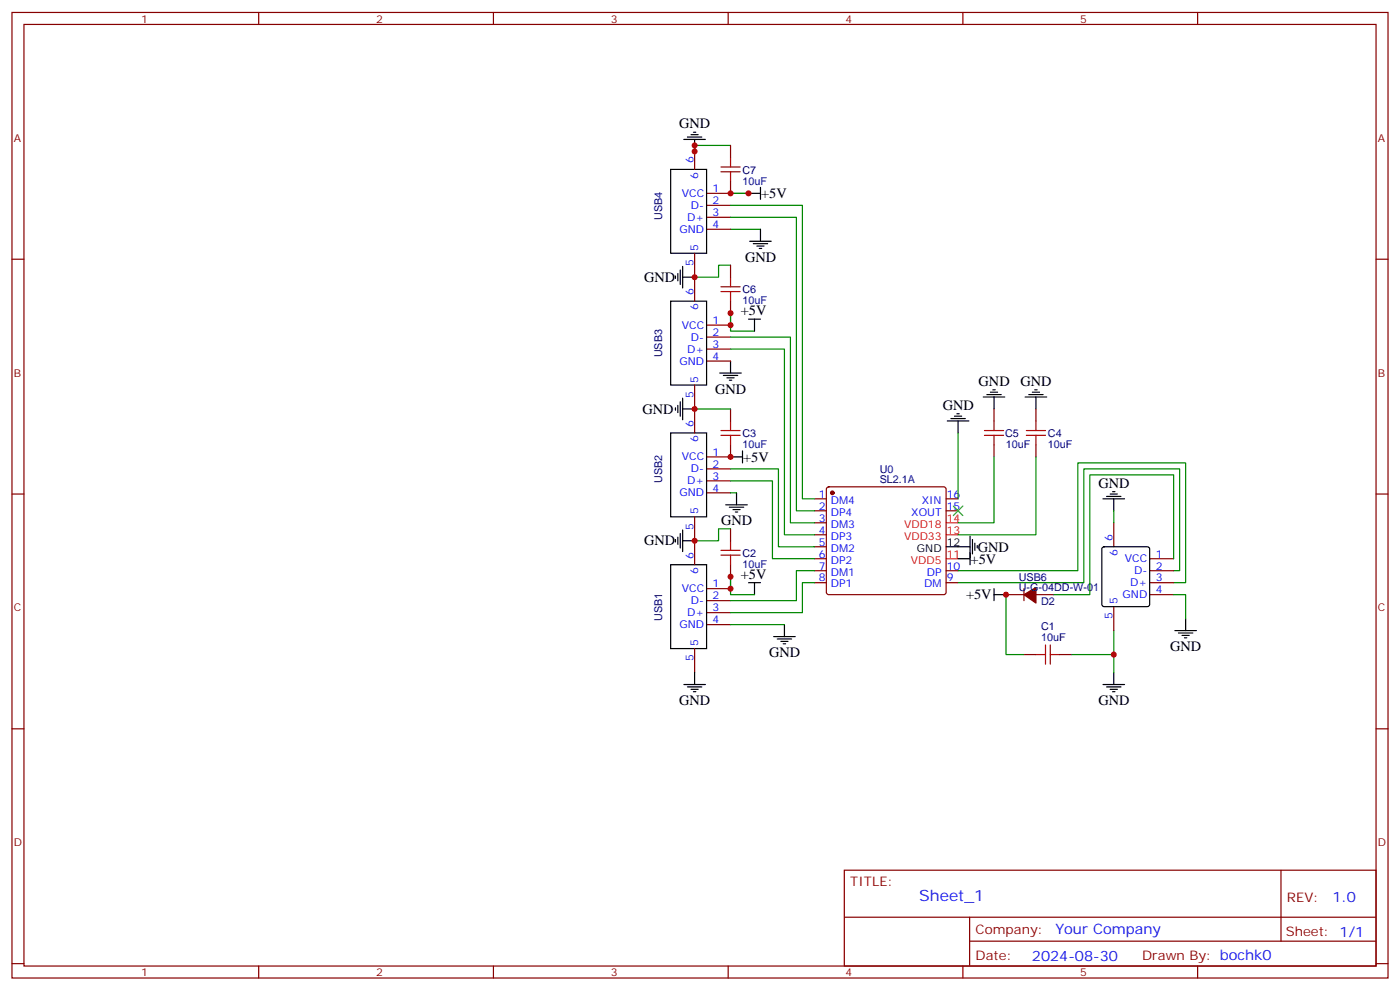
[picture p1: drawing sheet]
<svg xmlns="http://www.w3.org/2000/svg" width="412mm" height="292mm" viewBox="0 0 412 292" stroke-linecap="round" stroke-linejoin="round" font-family="sans-serif">
<g fill="none" stroke="#870000" stroke-width=".35">
<path d="M3.5 3.7h405.4v284.3h-405.4zM7.1 7.2h398.2v277.3h-398.2zM76.2 3.7v3.5M145.3 3.7v3.5M214.5 3.7v3.5M283.6 3.7v3.5M352.8 3.7v3.5M204.6 42.8v7.1M215.2 42.8v3.6M215.2 53.4v3.5h-7.1M3.5 76.3h3.6M204.6 74.6v14.1"/>
<path d="M208.1 60.5h7.1M208.1 64h7.1M208.1 67.5h7.1M215.2 78.1v3.5M405.3 76.3h3.6M208.1 95.7h7.1M208.1 99.3h7.1M215.2 88.7v3.5M204.6 113.4v14.1M208.1 102.8h7.1M208.1 106.3h7.1M208.1 138.1h7.1"/>
<path d="M215.2 131v3.5h-7.1M215.2 120.4v3.6M292.8 120.4v3.6M292.8 131v3.5M305.2 120.4v3.6M305.2 131v3.5M3.5 145.5h3.6M204.6 152.2v14.1M208.1 141.6h7.1M208.1 145.1h7.1M215.2 155.7v3.5M239.9 146.9h3.5"/>
<path d="M239.9 150.4h3.5M239.9 154h3.5M239.9 157.5h3.5M243.7 143.6l.4-.2h33.9l.5 .2 .2 .5v30.3l-.2 .5-.5 .2h-33.9l-.5-.2-.2-.5v-30.3zM278.7 146.9h3.5M278.7 150.4h3.5M328.1 154v7M405.3 145.5h3.6M208.1 173.4h7.1M208.1 176.9h7.1M215.2 166.3v3.5M239.9 161h3.5"/>
<path d="M239.9 164.5h3.5M239.9 168.1h3.5M239.9 171.6h3.5M278.7 168.1h3.5M278.7 171.6h3.5M296.3 175.1h5.3M301.6 173.4v3.5M305.2 175.1h5.2M328.1 178.6v7.1M338.7 164.5h7M338.7 168.1h7M338.7 171.6h7"/>
<path d="M338.7 175.1h7M204.6 191v7M208.1 180.4h7.1M208.1 183.9h7.1M301.6 192.8h3.6M312.2 192.8h3.5M3.5 214.6h3.6M405.3 214.6h3.6M248.7 256.3h156.6v28.2h-156.6zM377.3 256.3v20.9M248.7 270.1h156.5M285.6 277.2h119.6"/>
<path d="M285.6 270.1v14.1M3.5 283.8h3.6M76.2 284.5v3.5M145.3 284.5v3.5M214.5 284.5v3.5M283.6 284.5v3.5M352.8 284.5v3.5M405.3 283.8h3.6"/>
</g>
<g fill="none" stroke="#000" stroke-width=".35">
<path d="M203.6 39.7h2.1M204.3 38.9h.7M197.6 49.9h10.5v24.7h-10.5zM201.4 41.1h6.4M202.5 40.4h4.2M204.6 41.1v3.5M220.5 56.9h3.5M224 55.2v3.5M200.4 79.5v4.2M201.1 78.5v6.3M220.8 71h6.4M221.9 71.8h4.2"/>
<path d="M223 72.5h2.1M223.7 73.2h.7M224 67.5v3.5M197.6 88.7h10.5v24.7h-10.5zM199 81.3v.7M199.7 80.6v2.1M201.1 81.6h3.5M220.5 94h3.5M222.2 94v3.5M199.7 119.4v2.1M200.4 118.3v4.3M201.1 117.3v6.3"/>
<path d="M212 109.9h6.4M213.1 110.6h4.2M214.1 111.3h2.2M214.8 112h.7M215.2 106.3v3.6M289.6 116.9h6.4M290.7 116.2h4.2M291.7 115.5h2.2M292.5 114.8h.7M292.8 116.9v3.5M302 116.9h6.3M303 116.2h4.3"/>
<path d="M304.1 115.5h2.1M304.8 114.8h.7M305.2 116.9v3.5M197.6 127.5h10.5v24.7h-10.5zM199 120.1v.7M201.1 120.4h3.5M215.2 134.5h3.5M218.7 132.8v3.5M279 124h6.4M280.1 123.3h4.2M281.2 122.6h2.1M281.9 121.8h.7"/>
<path d="M282.2 124v3.5M199 158.9v.7M199.7 158.2v2.1M200.4 157.1v4.3M201.1 156.1v6.3M201.1 159.2h3.5M213.8 148.7h6.3M214.8 149.4h4.3M215.9 150.1h2.1M216.6 150.8h.7M217 145.1v3.6M285.8 157.8v8.5"/>
<path d="M286.5 158.9v4.2M287.2 159.9v2.2M324.9 146.9h6.4M326 146.2h4.2M327 145.5h2.1M327.7 144.8h.7M328.1 146.9v3.5M197.6 166.3h10.5v24.7h-10.5zM220.5 171.6h3.5M222.2 171.6v3.5M278.7 161h7.1M282.2 164.5h3.6"/>
<path d="M287.9 160.7v.7M292.8 175.1h3.5M292.8 173.4v3.5M324.8 161.2l.5-.2h12.7l.5 .2 .2 .5v16.2l-.3 .5-.4 .2h-12.7l-.5-.2-.2-.5v-16.2zM204.6 198v3.6M227.9 187.5h6.3M229 188.2h4.2M230 188.9h2.1M230.7 189.6h.7M231.1 183.9v3.6M328.1 198v3.6M346.1 185.7h6.3"/>
<path d="M347.1 186.4h4.3M348.2 187.1h2.1M348.9 187.8h.7M349.2 182.2v3.5M201.4 201.6h6.4M202.5 202.3h4.2M203.6 203h2.1M204.3 203.7h.7M324.9 201.6h6.4M326 202.3h4.2M327 203h2.1M327.7 203.7h.7"/>
</g>
<g fill="#870000" stroke="#870000" stroke-width=".35">
<path d="M301.6 175.1l3.6-2.1v4.6z"/>
<circle cx="245.2" cy="145.1" r=".53"/>
</g>
<path d="M278.7 157.5h3.5M278.7 154h3.5M278.7 164.5h3.5" fill="none" stroke="#f00" stroke-width=".35"/>
<g fill="none" stroke="#008700" stroke-width=".35">
<path d="M204.6 42.8v1.8v-1.8h10.6M215.2 56.9h5.3M215.2 78.1h-3.5v3.5h-7.1M215.2 60.5h21.2v86.4h3.5M215.2 64h19.4v86.4h5.3M215.2 67.5h8.8M215.2 95.7v-3.5v5.3h7M215.2 99.3h17.6v54.7h7.1M215.2 102.8h15.9v54.7h8.8M204.6 120.4h10.6M215.2 138.1h14.1v22.9h10.6M282.2 127.5v19.4"/>
<path d="M292.8 134.5v19.5h-10.6M305.2 134.5v23h-23M215.2 155.7h-3.5v3.5h-7.1M215.2 141.6h12.3v22.9h12.4M215.2 145.1h1.8M328.1 150.4v3.6M215.2 173.4v-3.6v5.3h7M239.9 171.6h-3.5v8.8h-21.2M239.9 168.1h-5.3v8.8h-19.4M282.2 168.1h35.3v-31.8h31.7v35.3h-3.5M296.3 175.1v17.7h5.3M345.7 168.1h1.8v-30h-28.2v33.5h-37.1"/>
<path d="M345.7 175.1h3.5v7.1M345.7 164.5v-24.7h-24.7v35.3h-10.6M215.2 183.9h15.9M315.7 192.8h12.4M328.1 185.7v12.3"/>
</g>
<g fill="none" stroke="#a10000" stroke-width=".35">
<path d="M212.4 50.6h5.6M212.4 49.2h5.6M215.2 46.4v2.8M215.2 50.6v2.8M212.4 85.9h5.6M212.4 84.5h5.6M215.2 81.6v2.9M215.2 85.9v2.8M212.4 128.2h5.6M212.4 126.8h5.6M215.2 124v2.8M215.2 128.2v2.8"/>
<path d="M290 128.2h5.6M290 126.8h5.6M292.8 124v2.8M292.8 128.2v2.8M302.3 128.2h5.7M302.3 126.8h5.7M305.2 124v2.8M305.2 128.2v2.8M215.2 159.2v2.9M212.4 163.5h5.6M212.4 162.1h5.6M215.2 163.5v2.8"/>
<path d="M305.2 192.8h2.8M308 189.9v5.7M309.4 192.8h2.8M309.4 189.9v5.7"/>
</g>
<path d="M280.8 149l2.8 2.8M283.6 149l-2.8 2.8" fill="none" stroke="#3c3" stroke-width=".35"/>
<g fill="#c00">
<circle cx="296.3" cy="175.1" r=".88"/>
<circle cx="215.2" cy="173.4" r=".88"/>
<circle cx="215.2" cy="169.8" r=".88"/>
<circle cx="204.6" cy="159.2" r=".88"/>
<circle cx="204.6" cy="120.4" r=".88"/>
<circle cx="204.6" cy="44.6" r=".88"/>
<circle cx="220.5" cy="56.9" r=".88"/>
<circle cx="204.6" cy="42.8" r=".88"/>
<circle cx="204.6" cy="81.6" r=".88"/>
<circle cx="215.2" cy="92.2" r=".88"/>
<circle cx="215.2" cy="95.7" r=".88"/>
<circle cx="215.2" cy="56.9" r=".88"/>
<circle cx="215.2" cy="134.5" r=".88"/>
<circle cx="328.1" cy="192.8" r=".88"/>
</g>
<text font-size="4.6" fill="#00f" x="270.8" y="265.3">Sheet_1</text>
<g font-size="4.2">
<text x="200.1" y="37.8">GND</text>
<text x="224.2" y="58.3">+5V</text>
<text x="219.5" y="77.1">GND</text>
<text x="189.7" y="83">GND</text>
<text x="218.2" y="92.8">+5V</text>
<text x="288.3" y="113.6">GND</text>
<text x="300.6" y="113.6">GND</text>
<text x="210.7" y="115.9">GND</text>
<text x="189.3" y="122">GND</text>
<text x="277.7" y="120.7">GND</text>
<text x="218.9" y="135.9">+5V</text>
<text x="323.5" y="143.6">GND</text>
<text x="212.4" y="154.7">GND</text>
<text x="189.7" y="160.6">GND</text>
<text x="285.9" y="166.1">+5V</text>
<text x="288" y="162.6">GND</text>
<text x="218.2" y="170.4">+5V</text>
<text x="284.6" y="176.5">+5V</text>
<text x="344.7" y="191.8">GND</text>
<text x="226.5" y="193.5">GND</text>
<text x="200.1" y="207.6">GND</text>
<text x="323.5" y="207.6">GND</text>
</g>
<g font-size="4.2" fill="#00f">
<text x="392.5" y="265.5">1.0</text>
<text x="310.9" y="275.1">Your Company</text>
<text x="304" y="282.9">2024-08-30</text>
</g>
<g font-size="3.9" fill="#800">
<text x="250.5" y="260.8">TITLE:</text>
<text x="379.1" y="265.5">REV:</text>
<text x="287.4" y="275">Company:</text>
<text x="378.7" y="275.7">Sheet: 1/1</text>
<text x="287.4" y="282.7">Date:</text>
<text x="336.4" y="282.8">Drawn By: bochk0</text>
</g>
<g font-size="3.2" fill="#800">
<text x="41.6" y="6.7">1</text>
<text x="110.8" y="6.7">2</text>
<text x="179.9" y="6.7">3</text>
<text x="249.1" y="6.7">4</text>
<text x="318.2" y="6.7">5</text>
<text x="4.1" y="41.8">A</text>
<text x="405.9" y="41.8">A</text>
<text x="4.1" y="110.9">B</text>
<text x="405.9" y="110.9">B</text>
<text x="4.1" y="180.1">C</text>
<text x="405.9" y="180.1">C</text>
<text x="4.1" y="249.2">D</text>
<text x="405.9" y="249.2">D</text>
<text x="41.6" y="287.5">1</text>
<text x="110.8" y="287.5">2</text>
<text x="179.9" y="287.5">3</text>
<text x="249.1" y="287.5">4</text>
<text x="318.2" y="287.5">5</text>
</g>
<g font-size="3.2" fill="#00f">
<text x="204.3" y="48.1" transform="rotate(-90 204.3 48.1)">6</text>
<text x="205.7" y="52.6" transform="rotate(-90 205.7 52.6)">6</text>
<text x="200.8" y="58">VCC</text>
<text x="209.9" y="56.6">1</text>
<text x="202.4" y="65.1">D+</text>
<text x="203.5" y="61.5">D-</text>
<text x="209.9" y="60.1">2</text>
<text x="209.9" y="63.6">3</text>
<text x="200.2" y="68.6">GND</text>
<text x="209.9" y="67.2">4</text>
<text x="205.7" y="73.9" transform="rotate(-90 205.7 73.9)">5</text>
<text x="204.3" y="78.4" transform="rotate(-90 204.3 78.4)">5</text>
<text x="204.3" y="86.9" transform="rotate(-90 204.3 86.9)">6</text>
<text x="205.7" y="91.4" transform="rotate(-90 205.7 91.4)">6</text>
<text x="209.9" y="95.4">1</text>
<text x="200.8" y="96.8">VCC</text>
<text x="203.5" y="100.3">D-</text>
<text x="209.9" y="98.9">2</text>
<text x="200.2" y="107.4">GND</text>
<text x="202.4" y="103.9">D+</text>
<text x="209.9" y="102.4">3</text>
<text x="209.9" y="106">4</text>
<text x="205.7" y="112.7" transform="rotate(-90 205.7 112.7)">5</text>
<text x="204.3" y="117.2" transform="rotate(-90 204.3 117.2)">5</text>
<text x="204.3" y="125.7" transform="rotate(-90 204.3 125.7)">6</text>
<text x="205.7" y="130.2" transform="rotate(-90 205.7 130.2)">6</text>
<text x="200.8" y="135.6">VCC</text>
<text x="209.9" y="134.2">1</text>
<text x="209.9" y="137.7">2</text>
<text x="202.4" y="142.7">D+</text>
<text x="203.5" y="139.1">D-</text>
<text x="209.9" y="141.3">3</text>
<text x="200.2" y="146.2">GND</text>
<text x="209.9" y="144.8">4</text>
<text x="241.2" y="146.5">1</text>
<text x="244.7" y="148.3">DM4</text>
<text x="271.5" y="148.3">XIN</text>
<text x="278.9" y="146.5">16</text>
<text x="204.3" y="156" transform="rotate(-90 204.3 156)">5</text>
<text x="205.7" y="151.5" transform="rotate(-90 205.7 151.5)">5</text>
<text x="241.2" y="150.1">2</text>
<text x="241.2" y="153.6">3</text>
<text x="244.7" y="151.8">DP4</text>
<text x="244.7" y="155.4">DM3</text>
<text x="268.4" y="151.8">XOUT</text>
<text x="278.9" y="150.1">15</text>
<text x="241.2" y="157.1">4</text>
<text x="241.2" y="160.7">5</text>
<text x="244.7" y="158.9">DP3</text>
<text x="327.7" y="159.2" transform="rotate(-90 327.7 159.2)">6</text>
<text x="204.3" y="164.5" transform="rotate(-90 204.3 164.5)">6</text>
<text x="241.2" y="164.2">6</text>
<text x="241.2" y="167.7">7</text>
<text x="244.7" y="162.4">DM2</text>
<text x="244.7" y="165.9">DP2</text>
<text x="278.9" y="167.7">10</text>
<text x="329.1" y="163.7" transform="rotate(-90 329.1 163.7)">6</text>
<text x="331.4" y="165.6">VCC</text>
<text x="340.4" y="167.7">2</text>
<text x="340.4" y="164.2">1</text>
<text x="205.7" y="169" transform="rotate(-90 205.7 169)">6</text>
<text x="209.9" y="173">1</text>
<text x="241.2" y="171.2">8</text>
<text x="244.7" y="169.5">DM1</text>
<text x="244.7" y="173">DP1</text>
<text x="272.3" y="173">DM</text>
<text x="273" y="169.5">DP</text>
<text x="278.9" y="171.2">9</text>
<text x="332.9" y="172.6">D+</text>
<text x="334.1" y="169.1">D-</text>
<text x="340.4" y="171.2">3</text>
<text x="200.8" y="174.4">VCC</text>
<text x="203.5" y="177.9">D-</text>
<text x="209.9" y="176.5">2</text>
<text x="329.1" y="177.9" transform="rotate(-90 329.1 177.9)">5</text>
<text x="330.7" y="176.2">GND</text>
<text x="340.4" y="174.8">4</text>
<text x="200.2" y="185">GND</text>
<text x="202.4" y="181.5">D+</text>
<text x="209.9" y="180.1">3</text>
<text x="209.9" y="183.6">4</text>
<text x="327.7" y="182.4" transform="rotate(-90 327.7 182.4)">5</text>
<text x="205.7" y="190.3" transform="rotate(-90 205.7 190.3)">5</text>
<text x="204.3" y="194.8" transform="rotate(-90 204.3 194.8)">5</text>
</g>
<g font-size="3.2" fill="#000080">
<text x="218.7" y="51.1">C7</text>
<text x="218.7" y="54.4">10uF</text>
<text x="195.1" y="64.7" transform="rotate(-90 195.1 64.7)">USB4</text>
<text x="218.7" y="89.6">10uF</text>
<text x="218.7" y="86.4">C6</text>
<text x="195.1" y="105.3" transform="rotate(-90 195.1 105.3)">USB3</text>
<text x="218.7" y="132">10uF</text>
<text x="218.7" y="128.8">C3</text>
<text x="296.1" y="128.8">C5</text>
<text x="296.3" y="132">10uF</text>
<text x="308.7" y="132">10uF</text>
<text x="308.7" y="128.8">C4</text>
<text x="195.1" y="142.3" transform="rotate(-90 195.1 142.3)">USB2</text>
<text x="259.1" y="142.3">SL2.1A</text>
<text x="259.1" y="139.2">U0</text>
<text x="218.7" y="167.3">10uF</text>
<text x="218.7" y="164">C2</text>
<text x="300.1" y="171">USB6</text>
<text x="300.1" y="174.2">U-G-04DD-W-01</text>
<text x="306.7" y="178.1">D2</text>
<text x="195.1" y="182.9" transform="rotate(-90 195.1 182.9)">USB1</text>
<text x="306.7" y="185.7">C1</text>
<text x="306.7" y="188.9">10uF</text>
</g>
<g font-size="3.2" fill="#f00">
<text x="266.3" y="155.4">VDD18</text>
<text x="278.9" y="153.6">14</text>
<text x="266.3" y="158.9">VDD33</text>
<text x="278.9" y="157.1">13</text>
<text x="268.3" y="165.9">VDD5</text>
<text x="278.9" y="164.2">11</text>
</g>
<g font-size="3.2">
<text x="278.9" y="160.7">12</text>
<text x="270.1" y="162.4">GND</text>
</g>
</svg>
